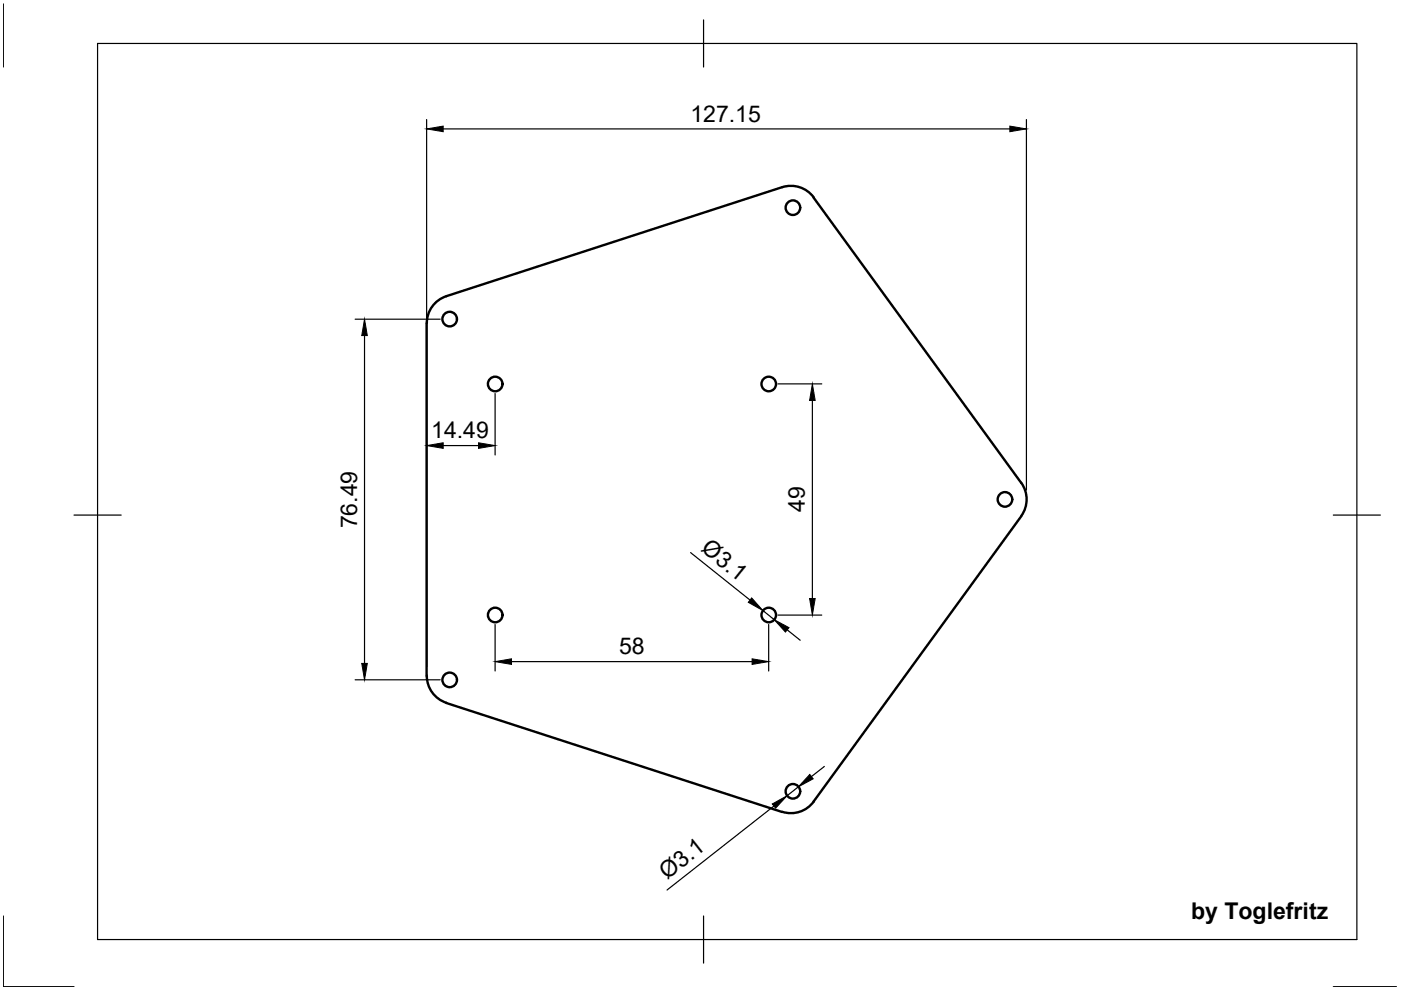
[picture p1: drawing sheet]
<svg xmlns="http://www.w3.org/2000/svg" width="297mm" height="210mm" viewBox="0 0 297 210" stroke-linecap="round" stroke-linejoin="round" font-family="sans-serif">
<!-- layer: Visible -->
<g fill="none" stroke="#000" stroke-width=".51">
<path d="M165.8 39.7l-71.2 23.1a6 6 0 0 0-4.1 5.7M165.8 39.7a6 6 0 0 1 6.7 2.2M172.5 41.9l44 60.5M90.5 68.5v74.8M216.5 102.4a6 6 0 0 1 0 7M216.5 109.5l-44 60.5M90.5 143.3a6 6 0 0 0 4.1 5.7M94.6 149l71.2 23.2M172.5 169.9a6 6 0 0 1-6.7 2.2"/>
<circle cx="168.1" cy="44" r="1.55"/>
<circle cx="95.3" cy="67.7" r="1.55"/>
<circle cx="105" cy="81.4" r="1.55"/>
<circle cx="163" cy="81.4" r="1.55"/>
<circle cx="213.1" cy="105.9" r="1.55"/>
<circle cx="105" cy="130.4" r="1.55"/>
<circle cx="163" cy="130.4" r="1.55"/>
<circle cx="95.3" cy="144.2" r="1.55"/>
<circle cx="168.1" cy="167.8" r="1.55"/>
</g>
<!-- layer: Border -->
<path d="M.7 .8v13.4M20.7 9.2h267v190h-267zM149.2 4.2v10M15.7 109.2h10M282.7 109.2h10M.7 194.2v15h15M149.2 194.2v10M282.7 209.2h13.4" fill="none" stroke="#000" stroke-width=".25"/>
<!-- layer: Dimensions -->
<g fill="none" stroke="#000" stroke-width=".25">
<path d="M90.5 25.3v116M94 27.3h120.1M217.6 25.3v78.6M75.3 67.7h18M77.3 71.1v69.6M94 94.5h7.5M105 83.4v13.1M165 81.4h9.2M172.2 84.9v42M146.4 117.2l12.6 10M105 132.4v9.9M161.7 129.4l2.5 2"/>
<path d="M163 132.4v9.9M165 130.4h9.2M166.9 133.5l2.8 2.2M75.3 144.1h18M108.4 140.3h51.1M164.1 170.9l-22.7 17.8M169.3 166.8l-2.4 1.9M174.8 162.5l-2.8 2.2"/>
</g>
<g fill="#000" stroke="#000" stroke-width=".21">
<path d="M90.5 27.3l3.5-.6v1.2zM214.1 26.7l3.5 .6-3.5 .6zM77.3 67.7l.6 3.4h-1.2zM90.5 94.5l3.5-.6v1.2zM101.5 93.9l3.5 .6-3.5 .6zM172.2 81.4l.6 3.5h-1.2zM105 140.3l3.4-.6v1.2zM159.4 126.8l2.3 2.6-3-1.7zM159.5 139.7l3.5 .6-3.5 .6zM164.2 131.4l3.1 1.7-.8 .9zM171.6 126.9h1.2l-.6 3.5zM76.7 140.7h1.2l-.6 3.4z"/>
<path d="M163.7 170.5l3.2-1.8-2.4 2.7zM171.7 164.2l.7 .9-3.1 1.7z"/>
</g>
<g font-size="4.9">
<text x="146.4" y="25.8">127.15</text>
<text x="91.4" y="92.9">14.49</text>
<text x="75.7" y="112" transform="rotate(-90 75.7 112)">76.49</text>
<text x="170.7" y="108.5" transform="rotate(-90 170.7 108.5)">49</text>
<text x="148.4" y="116.7" transform="rotate(39 148.4 116.7)">Ø3.1</text>
<text x="131.3" y="138.7">58</text>
<text x="141.4" y="186.6" transform="rotate(-38 141.4 186.6)">Ø3.1</text>
<text x="252.5" y="194.9">by Toglefritz</text>
</g>
</svg>
